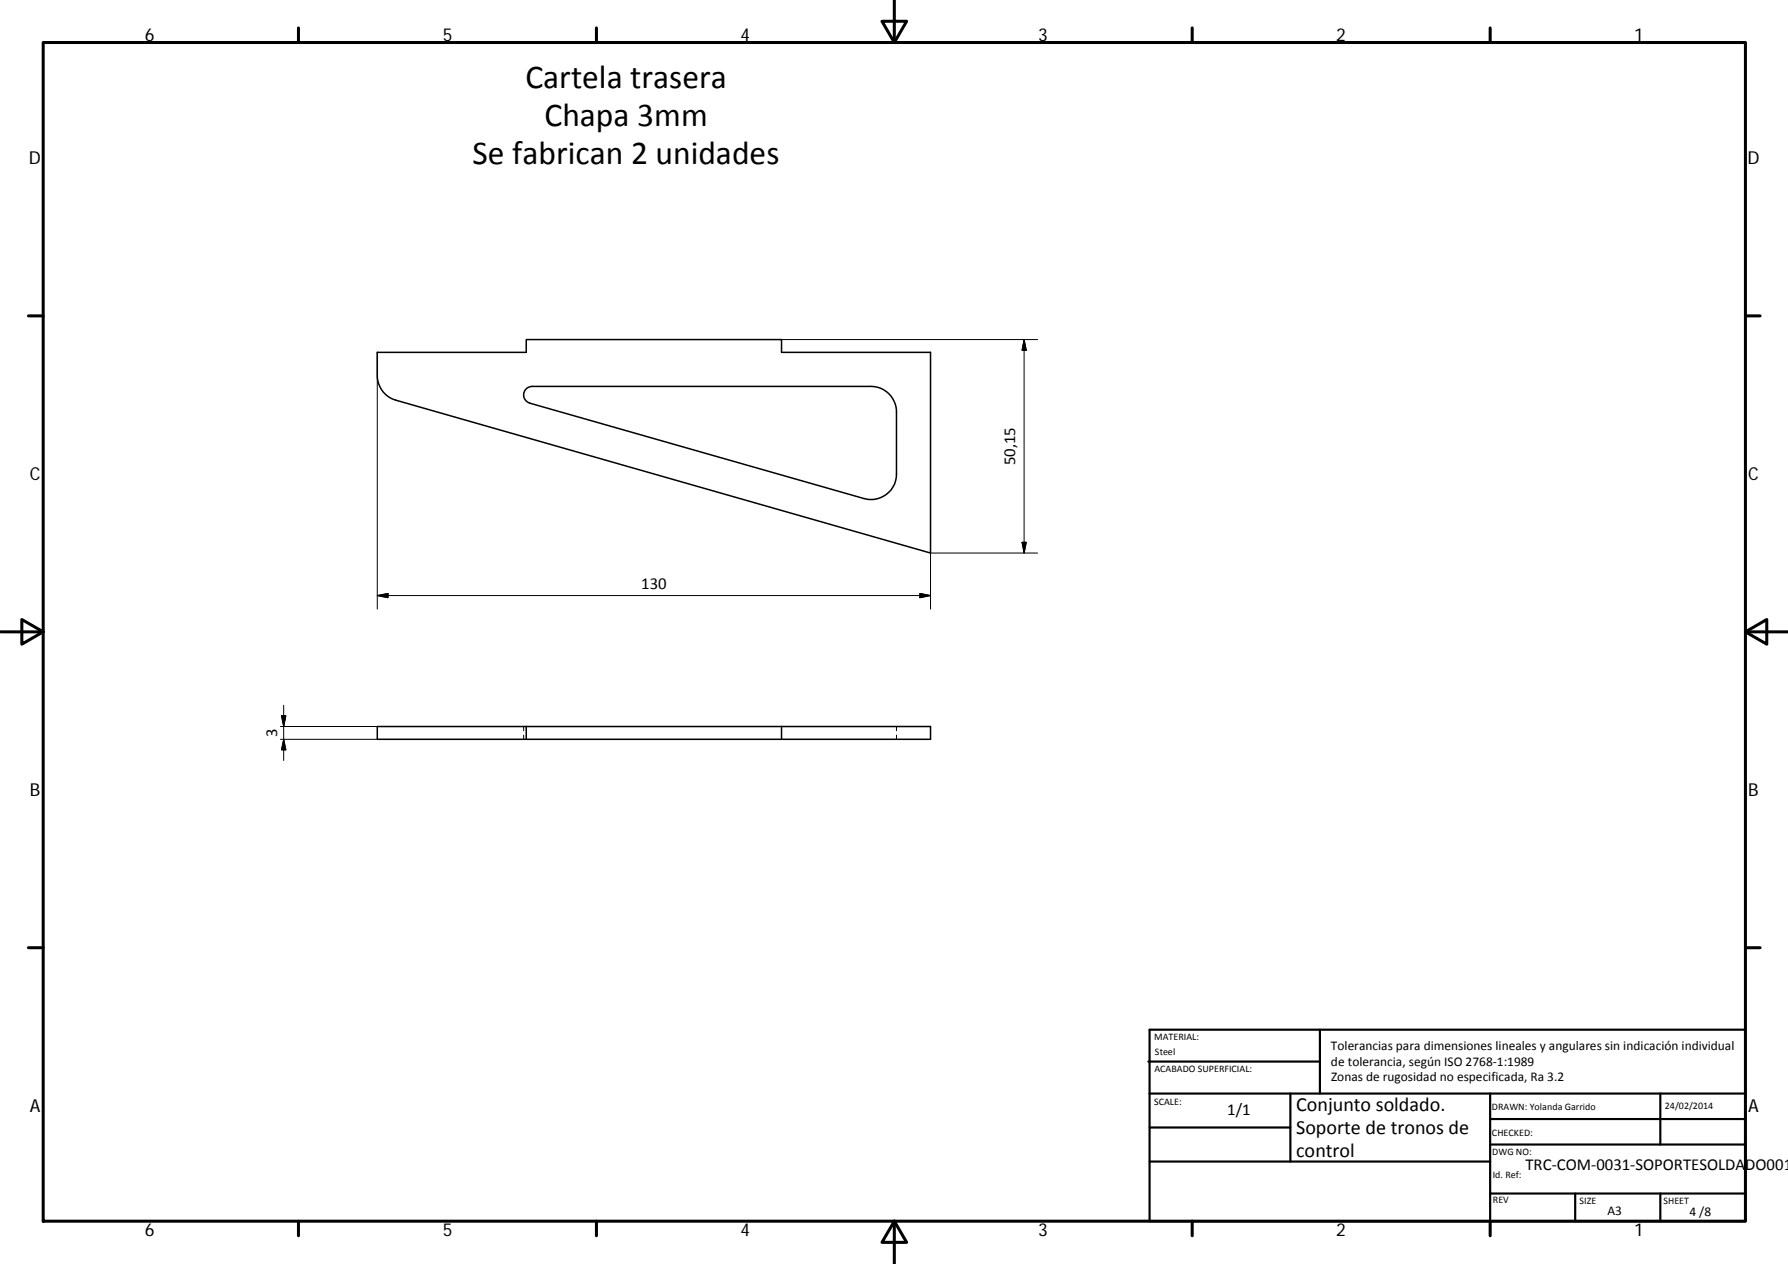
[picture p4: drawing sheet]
<svg xmlns="http://www.w3.org/2000/svg" width="420mm" height="297mm" viewBox="0 0 420 297" stroke-linecap="round" stroke-linejoin="round" font-family="sans-serif">
<path d="M88.7 82.8h35v-3h60v3h35v47.2l-125.7-36a6 6 0 0 1-4.3-5.7zM123.8 91.2l1.3-.4h79.6a6 6 0 0 1 6 6v14.6a6 6 0 0 1-7.7 5.8l-78.5-22.5a2.01 2.01 0 0 1-1.4-1.5 2.01 2.01 0 0 1 .7-2zM123.7 170.7v3h60M123.7 173.7h-35v-3h130v3h-35M183.7 170.7v3" fill="none" stroke="#000" stroke-width=".36"/>
<g fill="none" stroke="#000" stroke-width=".23">
<path d="M183.7 79.8h60.1M240.7 79.8l.5 2.5h-1zM240.7 79.8v50.2M88.7 82.8v60.3M88.7 140l2.5-.5v1zM88.7 140h130M216.2 139.5l2.5 .5-2.5 .5zM240.2 127.4h1l-.5 2.6zM243.8 130h-25.1v13.1M65.9 170.7h22.8M65.9 173.7h22.8M66.2 168.2h1l-.5 2.5z"/>
<path d="M66.7 165.7v13M66.7 173.7l.5 2.5h-1zM123.1 170.7v1M123.1 172.7v1M210.7 170.7v1M210.7 172.7v1"/>
</g>
<g fill="none" stroke="#000" stroke-width=".71">
<path d="M10.1 10h400.1v277h-400.1zM70.1 6.6v3.4M140.2 6.6v3.4M207.3 5h5.8l-2.9 5zM210.2 0v10M280.2 6.6v3.4M350.2 6.6v3.4M6.7 74.2h3.4M410.2 74.2h3.4M.2 148.5h9.9M5.1 145.6l5 2.9-5 2.9zM410.2 148.5l5-2.9v5.8z"/>
<path d="M410.2 148.5h9.9M6.7 222.7h3.4M410.2 222.7h3.4M70.1 287v3.4M140.2 287v3.4M210.2 287l2.9 5h-5.8zM210.2 287v10M280.2 287v3.4M350.2 287v3.4"/>
</g>
<g fill="none" stroke="#000" stroke-width=".51">
<path d="M269.8 249.5h40.4M270.1 257h140.1M270.1 242h140.1v45h-140.1zM303.2 257v16M310.2 242v15M350.2 257v30M390.2 257v12M270.1 273h80.1M270.1 265h33.1M350.2 269h60M350.2 263h60M350.2 280.5h60"/>
<path d="M370.2 280.5v6.5M390.2 280.5v6.5"/>
</g>
<path d="M240.7 79.8l.5 2.5h-1zM88.7 140l2.5-.5v1zM240.2 127.4h1l-.5 2.6zM216.2 139.5l2.5 .5-2.5 .5zM66.2 168.2h1l-.5 2.5zM66.7 173.7l.5 2.5h-1z" fill="#000" stroke="#000" stroke-width=".23"/>
<g font-size="7.9">
<text x="123.5" y="20.6">Cartela trasera</text>
<text x="127.9" y="29.6">Chapa 3mm</text>
<text x="111.1" y="38.6">Se fabrican 2 unidades</text>
</g>
<g font-size="4.7">
<text x="304.6" y="261.2">Conjunto soldado.</text>
<text x="304.6" y="266.6">Soporte de tronos de</text>
<text x="304.6" y="272">control</text>
</g>
<g font-size="4.2">
<text x="34" y="9.6">6</text>
<text x="104" y="9.6">5</text>
<text x="174" y="9.6">4</text>
<text x="244" y="9.6">3</text>
<text x="314" y="9.6">2</text>
<text x="384" y="9.6">1</text>
<text x="6.8" y="38.7">D</text>
<text x="410.6" y="38.7">D</text>
<text x="7" y="112.9">C</text>
<text x="410.8" y="112.9">C</text>
<text x="7" y="187.1">B</text>
<text x="410.8" y="187.1">B</text>
<text x="7" y="261.3">A</text>
<text x="410.8" y="261.3">A</text>
<text x="34" y="290.4">6</text>
<text x="104" y="290.4">5</text>
<text x="174" y="290.4">4</text>
<text x="244" y="290.4">3</text>
<text x="314" y="290.4">2</text>
<text x="384" y="290.4">1</text>
</g>
<g font-size="3.9">
<text x="238.6" y="109.4" transform="rotate(-90 238.6 109.4)">50,15</text>
<text x="150.7" y="138.4">130</text>
<text x="65.1" y="173.2" transform="rotate(-90 65.1 173.2)">3</text>
<text x="288.4" y="262">1/1</text>
<text x="358.5" y="274.9">TRC‐COM‐0031‐SOPORTESOLDADO001</text>
</g>
<g font-size="3.1">
<text x="312.8" y="246.8">Tolerancias para dimensiones lineales y angulares sin indicación individual</text>
<text x="312.8" y="250.4">de tolerancia, según ISO 2768‐1:1989</text>
<text x="312.8" y="254">Zonas de rugosidad no especificada, Ra 3.2</text>
<text x="377.7" y="285.6">A3</text>
<text x="397" y="285.9">4 /8</text>
</g>
<g font-size="2.4">
<text x="271.2" y="244.4">MATERIAL:</text>
<text x="271.3" y="251.9">ACABADO SUPERFICIAL:</text>
<text x="271.4" y="247.9">Steel</text>
<text x="271.2" y="259.7">SCALE:</text>
<text x="350.6" y="260.9">DRAWN: Yolanda Garrido</text>
<text x="391.2" y="260.6">24/02/2014</text>
<text x="350.6" y="267">CHECKED:</text>
<text x="350.7" y="271.4">DWG NO:</text>
<text x="350.8" y="276.8">Id. Ref:</text>
<text x="350.8" y="282.8">REV</text>
<text x="371.2" y="282.9">SIZE</text>
<text x="390.9" y="282.9">SHEET</text>
</g>
</svg>
